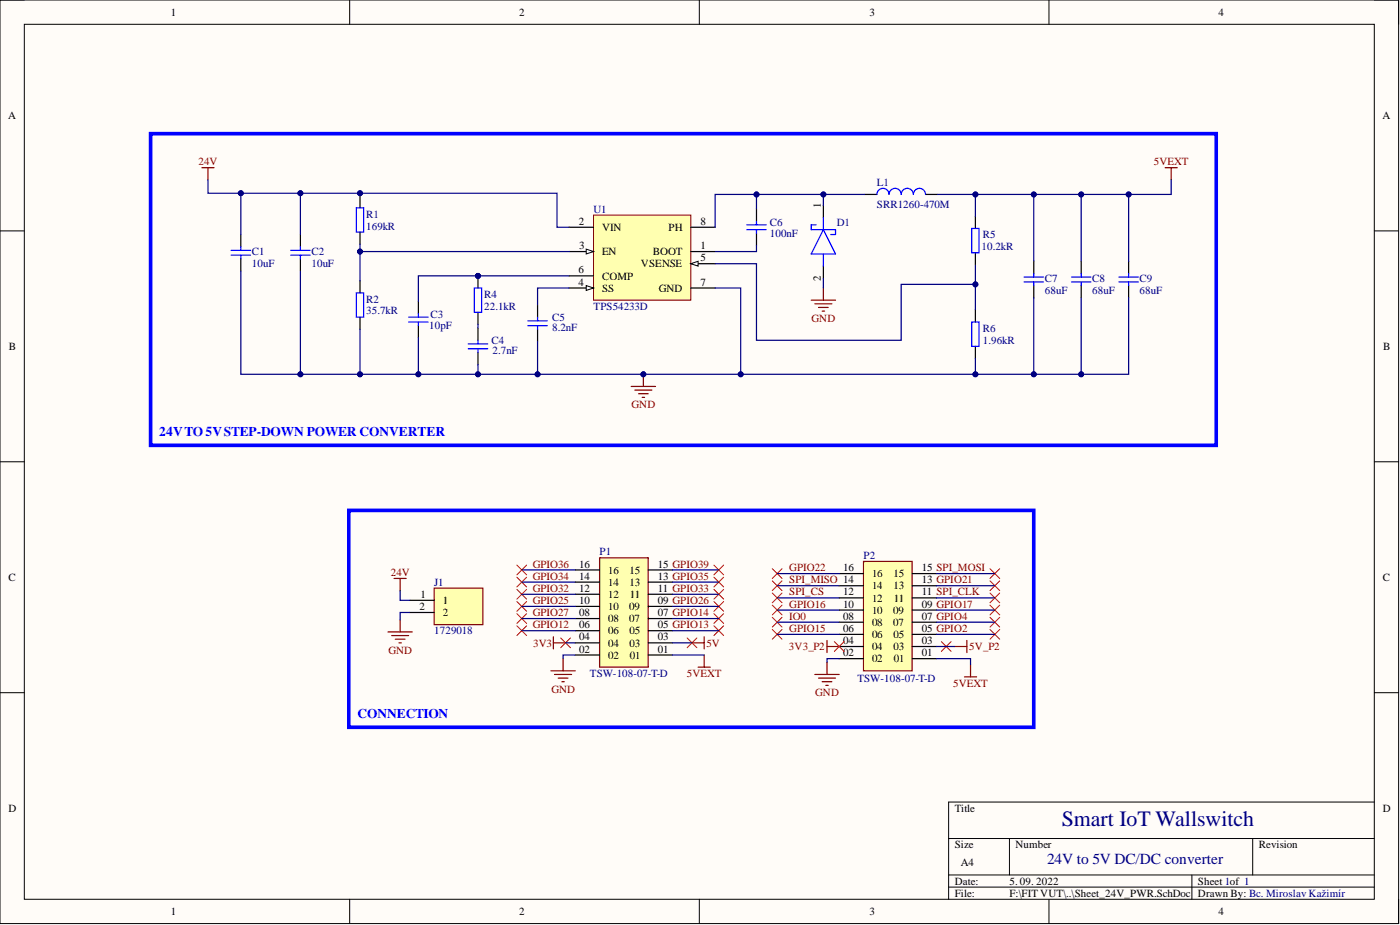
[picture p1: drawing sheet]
# Altium project WallSwitch_24V.PrjPcb
1 sheet, 20 parts. Net scope: global (net labels, ports and power ports of the same name join across sheets).
Board file: PCB_24V_PWR.PcbDoc

## Sheet Sheet_24V_PWR.SchDoc: Smart IoT Wallswitch
size A4; Author: Bc. Miroslav KAŽIMÍR; DrawnBy: Bc. Miroslav Kažimír; DocumentNumber: 24V to 5V DC/DC converter; SheetNumber: 1; SheetTotal: 1

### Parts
C1  Capacitance: 10uF  [FP-C3225-250-0_4-IPC_A]  (hidden comment: C1210C106M5RACTU)
C2  Capacitance: 10uF  [FP-C3225-250-0_4-IPC_A]  (hidden comment: C1210C106M5RACTU)
C3  Capacitance: 10pF  [FP-C0805C-DN-IPC_A]  (hidden comment: C0805C100J5GACTU)
C4  Capacitance: 2.7nF  [FP-C2012-060-0_2-IPC_A]  (hidden comment: C2012C0G1H272J060AA)
C5  Capacitance: 8.2nF  [FP-C0805C-DN-IPC_A]  (hidden comment: C0805C822K4RACTU)
C6  Capacitance: 100nF  [FP-C0805C-DN-IPC_A]  (hidden comment: C0805C104K8RACTU)
C7  Capacitance: 68uF  [FP-C3216-160-0_3-IPC_A]  (hidden comment: C3216X5R1A686M160AC)
C8  Capacitance: 68uF  [FP-C3216-160-0_3-IPC_A]  (hidden comment: C3216X5R1A686M160AC)
C9  Capacitance: 68uF  [FP-C3216-160-0_3-IPC_A]  (hidden comment: C3216X5R1A686M160AC)
D1  SS2PH10-M3/84A  [DO-220AA]  (value not drawn)
J1  1729018  [1729018]
L1  SRR1260-470M  [SRR1260470M]
P1  TSW-108-07-T-D  [SAMTEC_TSW-108-07-T-D]
P2  TSW-108-07-T-D  [SAMTEC_TSW-108-07-T-D]
R1  Resistance: 169kR  [RESC2013X70X40LL20T20]  (hidden comment: ERJ-6ENF1693V)
R2  Resistance: 35.7kR  [RESC0805(2012)_L]  (hidden comment: CR0805-FX-3572ELF)
R4  Resistance: 22.1kR  [RESC2012X60N]  (hidden comment: CR0805-FX-2212ELF)
R5  Resistance: 10.2kR  [RESC2012X60N]  (hidden comment: CR0805-FX-1022ELF)
R6  Resistance: 1.96kR  [RESC2013X50X30LL20T20]  (hidden comment: CRCW08051K96FKEA)
U1  TPS54233D  [D0008A_L]

### Blocks framed on the sheet
24V TO 5V STEP-DOWN POWER CONVERTER: C1-C9 D1 L1 R1 R2 R4-R6 U1
CONNECTION: J1 P1 P2

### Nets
3V3: P1.04
3V3_P2: P2.04
5V: P1.03
5V_P2: P2.03
5VEXT: C7.1 C8.1 C9.1 L1.2 P1.01 P2.01 R5.1
24V: C1.1 C2.1 J1.1 R1.1 U1.2(VIN)
GND: C1.2 C2.2 C3.2 C4.2 C5.2 C7.2 C8.2 C9.2 D1.2(A) J1.2 P1.02 P2.02 R2.2 R6.2 U1.7(GND)
GPIO2: P2.05
GPIO4: P2.07
GPIO12: P1.06
GPIO13: P1.05
GPIO14: P1.07
GPIO15: P2.06
GPIO16: P2.10
GPIO17: P2.09
GPIO21: P2.13
GPIO22: P2.16
GPIO25: P1.10
GPIO26: P1.09
GPIO27: P1.08
GPIO32: P1.12
GPIO33: P1.11
GPIO34: P1.14
GPIO35: P1.13
GPIO36: P1.16
GPIO39: P1.15
IO0: P2.08
SPI_CLK: P2.11
SPI_CS: P2.12
SPI_MISO: P2.14
SPI_MOSI: P2.15
NetC3_1: C3.1 R4.1 U1.6(COMP)
NetC4_1: C4.1 R4.2
NetC5_1: C5.1 U1.4(SS)
NetC6_1: C6.1 D1.1(K) L1.1 U1.8(PH)
NetC6_2: C6.2 U1.1(BOOT)
NetR1_2: R1.2 R2.1 U1.3(EN)
NetR5_2: R5.2 R6.1 U1.5(VSENSE)
